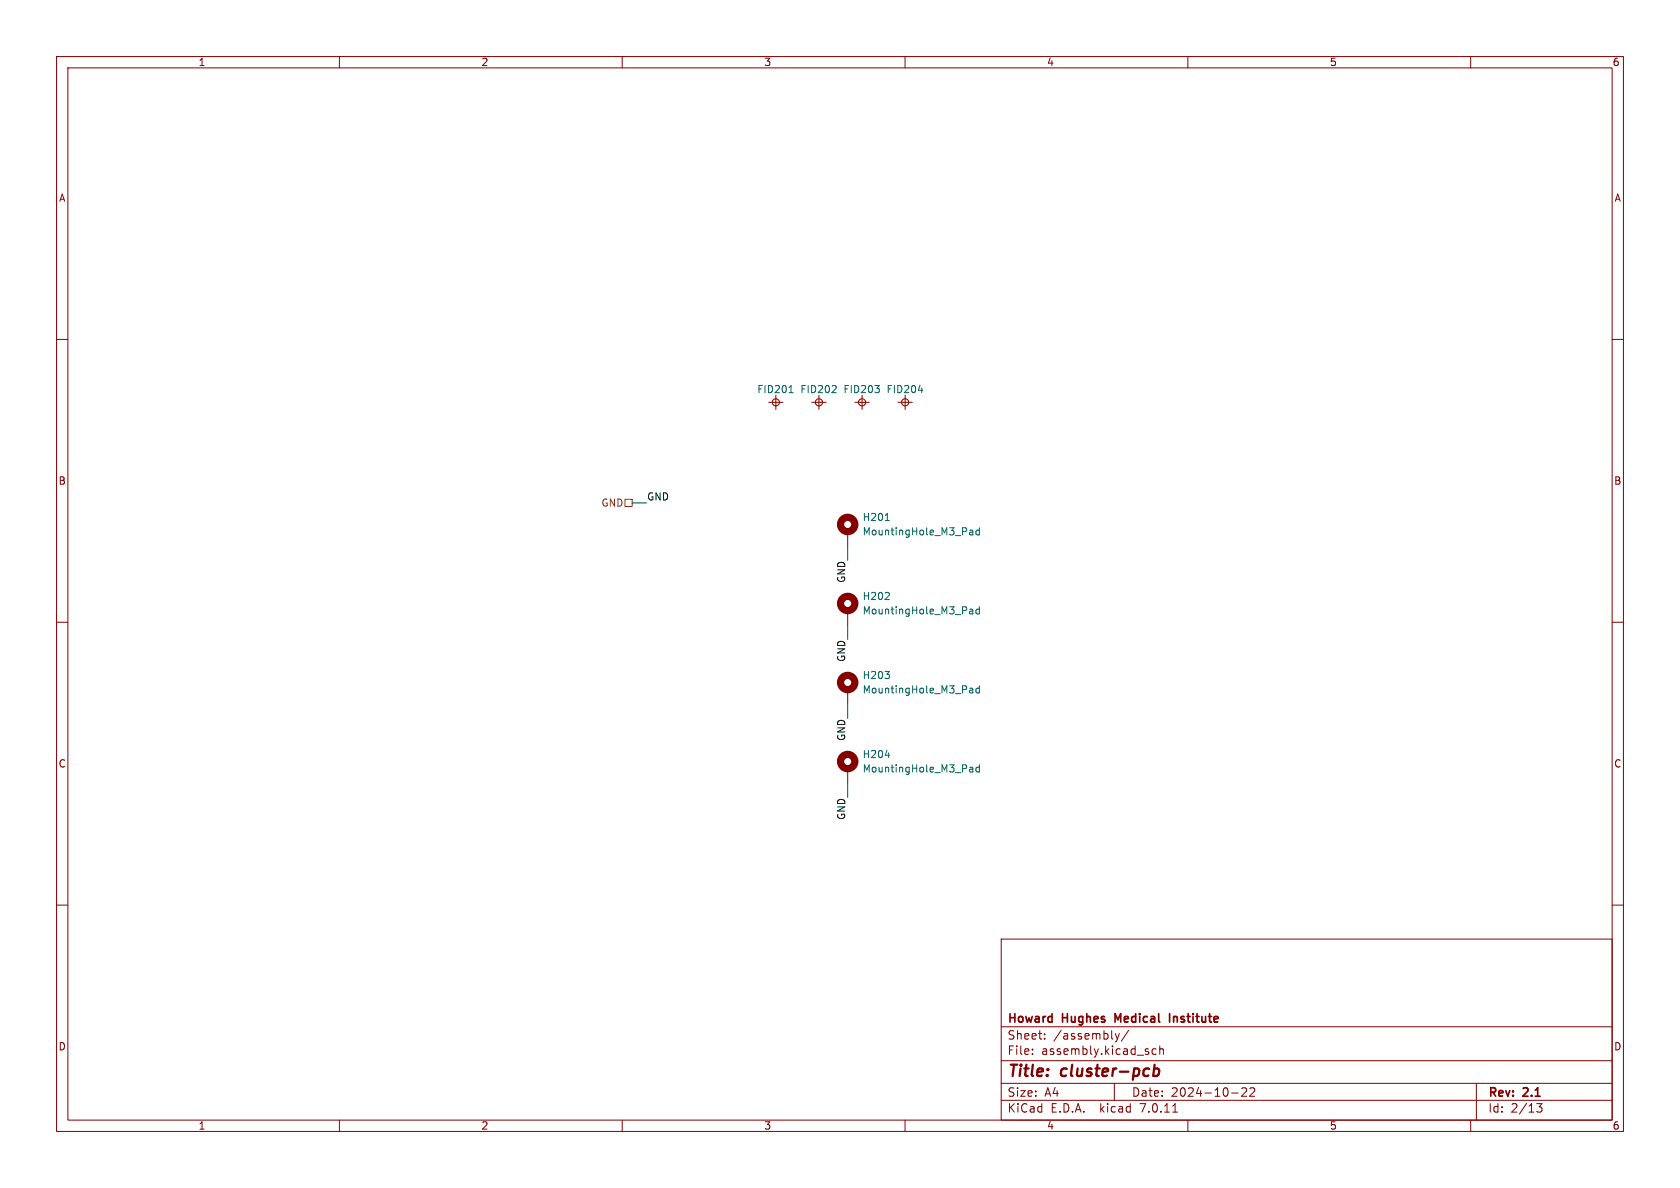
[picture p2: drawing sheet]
(kicad_sch (version 20230121) (generator eeschema)

 (paper "A4")

 (title_block
  (title "cluster-pcb")
  (date "2024-10-22")
  (rev "2.1")
  (company "Howard Hughes Medical Institute"))

 (lib_symbols
  (symbol "Janelia:FIDUCIAL_0.5mm_MASK1mm" (pin_numbers hide) (pin_names (offset 0.762) hide) (in_bom no) (on_board yes)
   (property "Reference" "FID" (at 0 2.286 0) (effects (font (size 1.27 1.27))))
   (property "Value" "FIDUCIAL_0.5mm_MASK1mm" (at 0 -2.286 0) (effects (font (size 1.27 1.27)) hide))
   (property "Footprint" "Janelia:FIDUCIAL_0.5mm_Mask1mm" (at 5.08 0 0) (effects (font (size 1.27 1.27)) hide))
   (property "Datasheet" "" (at 5.08 0 0) (effects (font (size 1.27 1.27)) hide))
   (property "Sim.Enable" "0" (at 0 0 0) (effects (font (size 1.27 1.27)) hide))
   (symbol "FIDUCIAL_0.5mm_MASK1mm_0_1"
    (polyline (pts (xy -1.27 0) (xy 1.27 0) (xy 1.27 0)) (stroke (width 0) (type default)) (fill (type none)))
    (polyline (pts (xy 0 1.27) (xy 0 -1.27) (xy 0 -1.27)) (stroke (width 0) (type default)) (fill (type none)))
    (circle (center 0 0) (radius 0.635) (stroke (width 0) (type default)) (fill (type background)))))
  (symbol "Janelia:MountingHole_M3_Pad" (pin_numbers hide) (pin_names (offset 1.016) hide) (in_bom no) (on_board yes)
   (property "Reference" "H" (at 0 6.35 0) (effects (font (size 1.27 1.27))))
   (property "Value" "MountingHole_M3_Pad" (at 0 4.445 0) (effects (font (size 1.27 1.27))))
   (property "Footprint" "Janelia:MountingHole_3.2mm_M3_Pad" (at 0 0 0) (effects (font (size 1.27 1.27)) hide))
   (property "Datasheet" "~" (at 0 0 0) (effects (font (size 1.27 1.27)) hide))
   (symbol "MountingHole_M3_Pad_0_1"
    (circle (center 0 1.27) (radius 1.27) (stroke (width 1.27) (type default)) (fill (type none))))
   (symbol "MountingHole_M3_Pad_1_1"
    (pin input line (at 0 -2.54 90) (length 2.54) (name "1" (effects (font (size 1.27 1.27)))) (number "1" (effects (font (size 1.27 1.27))))))))


 (wire (pts (xy 149.86 138.43) (xy 149.86 140.97)) (stroke (width 0) (type default)))
 (wire (pts (xy 149.86 110.49) (xy 149.86 113.03)) (stroke (width 0) (type default)))
 (wire (pts (xy 149.86 96.52) (xy 149.86 99.06)) (stroke (width 0) (type default)))
 (wire (pts (xy 111.76 88.9) (xy 114.3 88.9)) (stroke (width 0) (type default)))
 (wire (pts (xy 149.86 124.46) (xy 149.86 127)) (stroke (width 0) (type default)))

 (label "GND" (at 149.86 113.03 270) (fields_autoplaced) (effects (font (size 1.27 1.27)) (justify right bottom)))
 (label "GND" (at 149.86 99.06 270) (fields_autoplaced) (effects (font (size 1.27 1.27)) (justify right bottom)))
 (label "GND" (at 114.3 88.9 0) (fields_autoplaced) (effects (font (size 1.27 1.27)) (justify left bottom)))
 (label "GND" (at 149.86 140.97 270) (fields_autoplaced) (effects (font (size 1.27 1.27)) (justify right bottom)))
 (label "GND" (at 149.86 127 270) (fields_autoplaced) (effects (font (size 1.27 1.27)) (justify right bottom)))

 (hierarchical_label "GND" (shape passive) (at 111.76 88.9 180) (fields_autoplaced) (effects (font (size 1.27 1.27)) (justify right)))

 (symbol (lib_id "Janelia:MountingHole_M3_Pad") (at 149.86 93.98 0) (unit 1) (in_bom no) (on_board yes) (dnp no) (fields_autoplaced)
  (property "Reference" "H201" (at 152.4 91.44 0) (effects (font (size 1.27 1.27)) (justify left)))
  (property "Value" "MountingHole_M3_Pad" (at 152.4 93.98 0) (effects (font (size 1.27 1.27)) (justify left)))
  (property "Footprint" "Janelia:MountingHole_3.2mm_M3_Pad" (at 149.86 93.98 0) (effects (font (size 1.27 1.27)) hide))
  (property "Datasheet" "~" (at 149.86 93.98 0) (effects (font (size 1.27 1.27)) hide)) (pin "1"))

 (symbol (lib_id "Janelia:FIDUCIAL_0.5mm_MASK1mm") (at 144.78 71.12 0) (unit 1) (in_bom no) (on_board yes) (dnp no)
  (property "Reference" "FID202" (at 144.78 68.834 0) (effects (font (size 1.27 1.27))))
  (property "Value" "FIDUCIAL_0.5mm_MASK1mm" (at 144.78 73.406 0) (effects (font (size 1.27 1.27)) hide))
  (property "Footprint" "Janelia:FIDUCIAL_0.5mm_Mask1mm" (at 149.86 71.12 0) (effects (font (size 1.27 1.27)) hide))
  (property "Datasheet" "" (at 149.86 71.12 0) (effects (font (size 1.27 1.27)) hide))
  (property "Sim.Enable" "0" (at 144.78 71.12 0) (effects (font (size 1.27 1.27)) hide)))

 (symbol (lib_id "Janelia:MountingHole_M3_Pad") (at 149.86 135.89 0) (unit 1) (in_bom no) (on_board yes) (dnp no) (fields_autoplaced)
  (property "Reference" "H204" (at 152.4 133.35 0) (effects (font (size 1.27 1.27)) (justify left)))
  (property "Value" "MountingHole_M3_Pad" (at 152.4 135.89 0) (effects (font (size 1.27 1.27)) (justify left)))
  (property "Footprint" "Janelia:MountingHole_3.2mm_M3_Pad" (at 149.86 135.89 0) (effects (font (size 1.27 1.27)) hide))
  (property "Datasheet" "~" (at 149.86 135.89 0) (effects (font (size 1.27 1.27)) hide)) (pin "1"))

 (symbol (lib_id "Janelia:MountingHole_M3_Pad") (at 149.86 121.92 0) (unit 1) (in_bom no) (on_board yes) (dnp no) (fields_autoplaced)
  (property "Reference" "H203" (at 152.4 119.38 0) (effects (font (size 1.27 1.27)) (justify left)))
  (property "Value" "MountingHole_M3_Pad" (at 152.4 121.92 0) (effects (font (size 1.27 1.27)) (justify left)))
  (property "Footprint" "Janelia:MountingHole_3.2mm_M3_Pad" (at 149.86 121.92 0) (effects (font (size 1.27 1.27)) hide))
  (property "Datasheet" "~" (at 149.86 121.92 0) (effects (font (size 1.27 1.27)) hide)) (pin "1"))

 (symbol (lib_id "Janelia:FIDUCIAL_0.5mm_MASK1mm") (at 160.02 71.12 0) (unit 1) (in_bom no) (on_board yes) (dnp no)
  (property "Reference" "FID204" (at 160.02 68.834 0) (effects (font (size 1.27 1.27))))
  (property "Value" "FIDUCIAL_0.5mm_MASK1mm" (at 160.02 73.406 0) (effects (font (size 1.27 1.27)) hide))
  (property "Footprint" "Janelia:FIDUCIAL_0.5mm_Mask1mm" (at 165.1 71.12 0) (effects (font (size 1.27 1.27)) hide))
  (property "Datasheet" "" (at 165.1 71.12 0) (effects (font (size 1.27 1.27)) hide))
  (property "Sim.Enable" "0" (at 160.02 71.12 0) (effects (font (size 1.27 1.27)) hide)))

 (symbol (lib_id "Janelia:FIDUCIAL_0.5mm_MASK1mm") (at 137.16 71.12 0) (unit 1) (in_bom no) (on_board yes) (dnp no)
  (property "Reference" "FID201" (at 137.16 68.834 0) (effects (font (size 1.27 1.27))))
  (property "Value" "FIDUCIAL_0.5mm_MASK1mm" (at 137.16 73.406 0) (effects (font (size 1.27 1.27)) hide))
  (property "Footprint" "Janelia:FIDUCIAL_0.5mm_Mask1mm" (at 142.24 71.12 0) (effects (font (size 1.27 1.27)) hide))
  (property "Datasheet" "" (at 142.24 71.12 0) (effects (font (size 1.27 1.27)) hide))
  (property "Sim.Enable" "0" (at 137.16 71.12 0) (effects (font (size 1.27 1.27)) hide)))

 (symbol (lib_id "Janelia:MountingHole_M3_Pad") (at 149.86 107.95 0) (unit 1) (in_bom no) (on_board yes) (dnp no) (fields_autoplaced)
  (property "Reference" "H202" (at 152.4 105.41 0) (effects (font (size 1.27 1.27)) (justify left)))
  (property "Value" "MountingHole_M3_Pad" (at 152.4 107.95 0) (effects (font (size 1.27 1.27)) (justify left)))
  (property "Footprint" "Janelia:MountingHole_3.2mm_M3_Pad" (at 149.86 107.95 0) (effects (font (size 1.27 1.27)) hide))
  (property "Datasheet" "~" (at 149.86 107.95 0) (effects (font (size 1.27 1.27)) hide)) (pin "1"))

 (symbol (lib_id "Janelia:FIDUCIAL_0.5mm_MASK1mm") (at 152.4 71.12 0) (unit 1) (in_bom no) (on_board yes) (dnp no)
  (property "Reference" "FID203" (at 152.4 68.834 0) (effects (font (size 1.27 1.27))))
  (property "Value" "FIDUCIAL_0.5mm_MASK1mm" (at 152.4 73.406 0) (effects (font (size 1.27 1.27)) hide))
  (property "Footprint" "Janelia:FIDUCIAL_0.5mm_Mask1mm" (at 157.48 71.12 0) (effects (font (size 1.27 1.27)) hide))
  (property "Datasheet" "" (at 157.48 71.12 0) (effects (font (size 1.27 1.27)) hide))
  (property "Sim.Enable" "0" (at 152.4 71.12 0) (effects (font (size 1.27 1.27)) hide))))
